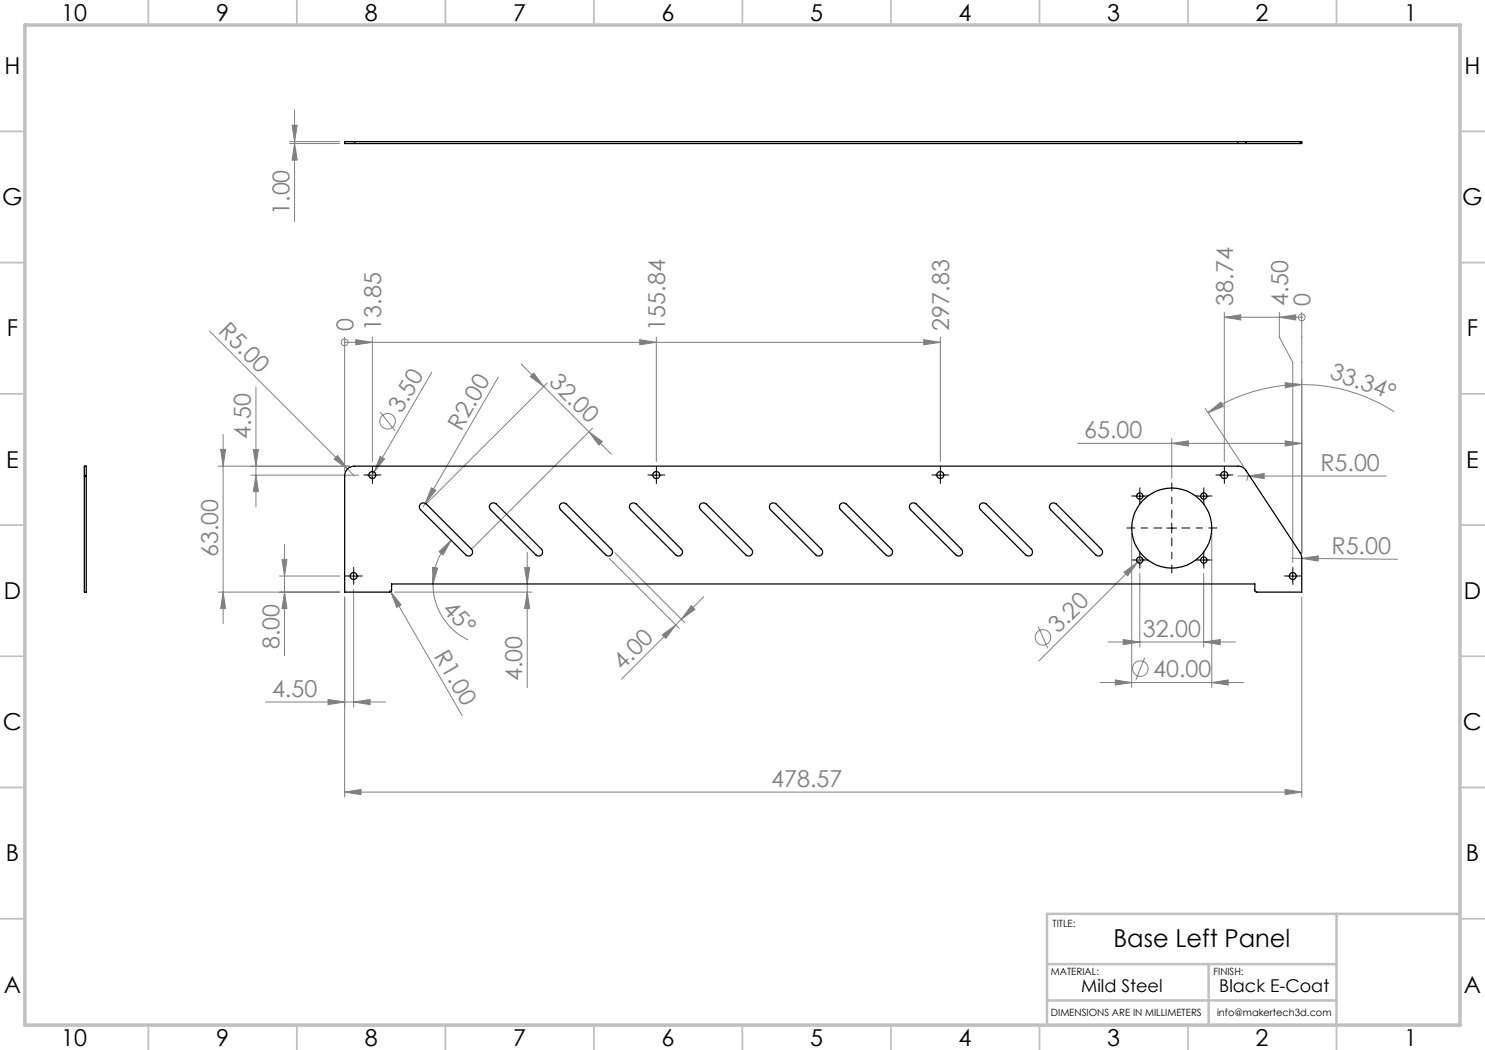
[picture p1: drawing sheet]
<svg xmlns="http://www.w3.org/2000/svg" width="297mm" height="210mm" viewBox="0 0 297 210" stroke-linecap="round" stroke-linejoin="round" font-family="sans-serif">
<g fill="none" stroke="#808080" stroke-width=".2">
<path d="M57.9 28.3h10M57.9 28.7h10M58.4 25h1l-.5 3.3zM58.9 28.7l.5 3.3h-1zM58.9 22v22.3M41.9 66.2l27.6 27.6M51.2 77.4v24M68.9 68.5h.1M68.9 67.4v26.8M68.9 68.5h119.2M71.2 67.9l3.3 .6-3.3 .5zM74.5 67.4v24.9"/>
<path d="M86.4 74.4l-11.6 20M99.7 75.4l-15 25.9M104.2 72.8l18.1 18M106 75.3l.8-.7 1.9 2.7zM109.5 76.6l-24.1 24M128 67.9l3.3 .6-3.3 .5zM131.3 67.4v24.9M184.7 67.9l3.4 .6-3.4 .5zM188.1 67.4v24.9M244.9 63.5h15.4M244.9 62.5v29.8M244.9 63.5l3.2-.5v1z"/>
<path d="M255.9 62.5v4.9l2.7 5.1v40M255.9 63.5l3.3-.5v1zM257 76.5l3.3 .4-3.2 .7zM260.3 76.9a34.1 34.1 0 0 0-18.7 5.6M260.3 76.9a34.3 34.3 0 0 1 18.5 5.4M260.3 63.5h.1M260.3 62.5v48.2M43.6 93.2h26.3M44.1 89.9h1l-.5 3.3zM44.6 86.9v37.9M50.2 95h21.6M50.7 89.9h1l-.5 3.3z"/>
<path d="M51.2 95l.5 3.3h-1zM66.8 91.8l.7-.7 2 2.7zM69.5 93.8l1.4 1.4M74.8 94.4l-.7 1.2M76 82.4l3 3.7M76 91.3l.9 .5-2.1 2.6zM86.3 97.6l.9 .5-2.1 2.6zM117.8 86.4l2.7 1.9-.7 .7zM118.5 85.6l-24.1 24.1M215.5 88.7h44.8M234.4 88.7l3.3-.5v1zM234.4 87.7v7.9"/>
<path d="M241.1 81.7l7.6 11.6M241.6 82.5l2.6-2.1 .5 .9zM247.5 95.2h29.7M249.5 95v.6l-.2 .5M249.5 95.2l3.3-.5v1zM257 88.2l3.3 .5-3.3 .5zM43.6 118.4h24.3M44.6 118.4l.5 3.3h-1zM55.9 115.2h12.1M56.4 111.9h1l-.5 3.3zM56.9 118.4l.5 3.3h-1zM56.9 108.9v22.2"/>
<path d="M68.9 119.4v40M70.7 117.9v23.5M77.9 118l.2 .3M78.1 118.3l2.1 2.7-.9 .5zM78.1 118.3l14.3 24.8M78.9 118.4h27.5M86.5 113.5l1 .1-.9 3.2zM86.6 116.8a12.4 12.4 0 0 0 7 11.2M87.8 110.3l2.4-2.3-1.6 3zM90.2 108a12.1 12.1 0 0 0-3.6 8.8M104.9 113.5h1l-.5 3.3zM105.4 118.4l.5 3.3h-1z"/>
<path d="M105.4 110.4v27.1M121.8 111.7l14.1 14M123 110.6l14 14M140.8 119.3l-4.5 4.6M224.8 114.4l2.7-1.9-2 2.7zM226.3 106.6v30.9M228 114.6v14.8M228.4 111.6l-20.7 20.6M240.7 114.6v14.8M242.4 106.6v30.9M258.3 111.6l2 .1M260.1 112.6h.1"/>
<path d="M260.3 119.4v40M260.3 111.7l19.2 .2M260.4 111.7l3.3-.5-.1 1zM65.6 139.9l3.3 .5-3.3 .5zM132.5 127l2.6-2-1.9 2.7zM136.3 123.9l-12 11.9M138.3 121.1l.7 .8-2.7 2zM207.6 125.3l2 4.4M220 136.5h28.7M221.6 128.4h25.5M223.1 136l3.2 .5-3.2 .5zM224.6 127.9l3.4 .5-3.4 .5z"/>
<path d="M229 131.5l-1.8 4.5M240.7 128.4l3.4-.5v1zM242.4 136.5l3.2-.5v1zM53.1 140.4h24M68.9 158.4l3.3-.5v1zM68.9 158.4h191.4M70.7 140.4l3.3-.5v1zM257 157.9l3.3 .5-3.3 .5z"/>
<circle cx="68.9" cy="68.5" r=".69"/>
<circle cx="260.3" cy="63.5" r=".68"/>
<circle cx="77.5" cy="84.2" r="1.57"/>
<circle cx="208.6" cy="127.5" r="1.55"/>
<circle cx="228.1" cy="133.7" r="1.55"/>
</g>
<g fill="none" stroke="#000" stroke-width=".2" stroke-dasharray="15.2 1.3 1.3 1.3">
<path d="M73.5 95h-.7M74.5 94v-.7M74.5 96v.7M75.5 95h.7M130.3 95h-.7M131.3 94v-.7M131.3 96v.7M132.3 95h.7M187.1 95h-.7M188.1 94v-.7M188.1 96v.7M189.1 95h.7"/>
<path d="M227 99.2h-.7M228 98.2v-.6M229 99.2h.6M239.8 99.2h-.7M240.8 98.2v-.6M241.8 99.2h.6M243.9 95h-.7M244.9 94v-.7M244.9 96v.7M245.9 95h.7M69.7 115.2h-.7M70.7 114.2v-.7"/>
<path d="M70.7 116.2v.7M71.7 115.2h.7M227 112h-.7M228 100.2v.6M228 111v-.6M228 113v.6M229 112h.6M239.8 112h-.7M240.8 100.2v.6M240.8 111v-.6M240.8 113v.6M241.8 112h.6"/>
<path d="M257.6 115.2h-.7M258.6 114.2v-.7M258.6 116.2v.7M259.6 115.2h.7"/>
</g>
<path d="M232.4 105.6h-7M234.4 103.6v-7M234.4 107.6v7M236.4 105.6h7" fill="none" stroke="#000" stroke-width=".2" stroke-dasharray="15.2 1.3 1.3 1.3" stroke-dashoffset="13.6"/>
<g fill="none" stroke="#000" stroke-width=".2">
<path d="M73.4 95h2.1M74.5 94v2M130.2 95h2.1M131.3 94v2M187 95h2.1M188.1 94v2M226.9 99.2h2.1M228 98.2v2M239.7 99.2h2.1M240.7 98.2v2M243.8 95h2.1M244.9 94v2"/>
<path d="M69.7 115.2h2M70.7 114.2v2M226.9 112h2.1M228 111v2M233.4 105.6h1.9M234.4 104.6v2M239.7 112h2.1M240.7 111v2M257.6 115.2h1.9M258.6 114.2v2"/>
</g>
<g fill="none" stroke="#c0c0c0" stroke-width=".35">
<path d="M29.7 0v5M59.4 0v5M89.1 0v5M118.8 0v5M148.5 0v5M178.2 0v5M207.9 0v5M237.6 0v5M267.3 0v5M0 26.3h5M292 26.3h5M0 52.5h5"/>
<path d="M292 52.5h5M0 78.8h5M292 78.8h5M0 105h5M5 105h.1M292 105h.1M292 105h5M0 131.3h5M292 131.3h5M0 157.5h5M292 157.5h5M0 183.8h5"/>
<path d="M292 183.8h5M29.7 205v5M59.4 205v5M89.1 205v5M118.8 205v5M148.5 205h.1M148.5 205v5M178.2 205v5M207.9 205v5M237.6 205v5M267.3 205v5"/>
</g>
<path d="M209.4 192.8h57.9M241.7 192.8v12.2M267.3 182.8v22.2M292 182.8h-82.6v22.2M209.4 200.1h57.9" fill="none" stroke="#c0c0c0" stroke-width=".5"/>
<path d="M5 5h287v200h-287z" fill="none" stroke="#c0c0c0" stroke-width=".7"/>
<g fill="#808080">
<path d="M66.8 91.8l.7-.7 2 2.7z"/>
<path d="M249.5 95.2l3.3-.5v1z"/>
<path d="M224.8 114.4l2.7-1.9-2 2.7z"/>
<path d="M86.3 97.6l.9 .5-2.1 2.6z"/>
<path d="M76 91.3l.9 .5-2.1 2.6z"/>
<path d="M78.1 118.3l2.1 2.7-.9 .5z"/>
<path d="M260.3 111.7l3.4-.5-.1 1z"/>
<path d="M71.2 67.9l3.3 .6-3.3 .5zM128 67.9l3.3 .6-3.3 .5zM184.7 67.9l3.4 .6-3.4 .5z"/>
<path d="M255.9 63.5l3.3-.5v1zM244.9 63.5l3.2-.5v1z"/>
<path d="M257 76.5l3.3 .4-3.2 .7zM241.6 82.5l2.6-2.1 .5 .9z"/>
<path d="M70.7 140.4l3.3-.5v1zM65.6 139.9l3.3 .5-3.3 .5zM257 88.2l3.3 .5-3.3 .5zM234.4 88.7l3.3-.5v1zM240.7 128.4l3.4-.5v1zM224.6 127.9l3.4 .5-3.4 .5z"/>
<path d="M68.9 158.4l3.3-.5v1zM257 157.9l3.3 .5-3.3 .5zM223.1 136l3.2 .5-3.2 .5zM242.4 136.5l3.2-.5v1z"/>
<path d="M138.3 121.1l.7 .8-2.7 2zM132.5 127l2.6-2-1.9 2.7z"/>
<path d="M105.4 118.4l.5 3.3h-1zM104.9 113.5h1l-.5 3.3zM51.2 95l.5 3.3h-1zM50.7 89.9h1l-.5 3.3z"/>
<path d="M56.4 111.9h1l-.5 3.3zM56.9 118.4l.5 3.3h-1zM44.1 89.9h1l-.5 3.3zM44.6 118.4l.5 3.3h-1zM58.4 25h1l-.5 3.3zM58.9 28.7l.5 3.3h-1z"/>
<path d="M87.8 110.3l2.4-2.3-1.6 3zM86.5 113.5l1 .1-.9 3.2z"/>
<path d="M106 75.3l.8-.7 1.9 2.7zM117.8 86.4l2.7 1.9-.7 .7z"/>
</g>
<g fill="none" stroke="#000" stroke-width=".25">
<path d="M70.9 28.3h-2v.4h2M70.9 28.3v.4M70.9 28.3h176.6M70.9 28.7h176.6M247.5 28.3h1.7M247.5 28.7h1.7M247.5 28.3v.4M249.2 28.3h10.8M249.2 28.7h10.8M249.2 28.3v.4M260 28.3h.3v.4h-.3M260 28.3v.4"/>
<path d="M16.9 95.2v-2h.4v2M16.9 95.2v23.2h.4v-23.2M16.9 95.2h.4M69.5 93.8l.7-.4 .7-.2h176.6a1.82 1.82 0 0 1 1.7 .9l11 16.7 .1 .7v6.9h-9l-.3-.2v-1.4h-172.7v1.3l-.3 .3h-9.1v-23.2a1.91 1.91 0 0 1 .6-1.4zM84.1 100.8a.86 .86 0 0 1 1.1 0l9.1 9a.8 .8 0 0 1 0 1.2 .8 .8 0 0 1-1.1 0l-9.1-9.1a.81 .81 0 0 1 0-1.1zM98.1 100.8a.86 .86 0 0 1 1.1 0l9.1 9a.8 .8 0 0 1 0 1.2 .8 .8 0 0 1-1.1 0l-9.1-9.1a.81 .81 0 0 1 0-1.1zM112.1 100.8a.86 .86 0 0 1 1.1 0l9.1 9a.8 .8 0 0 1 0 1.2 .8 .8 0 0 1-1.2 0l-9-9.1a.81 .81 0 0 1 0-1.1zM126.1 100.8a.86 .86 0 0 1 1.1 0l9.1 9a.8 .8 0 0 1 0 1.2 .8 .8 0 0 1-1.2 0l-9-9.1a.81 .81 0 0 1 0-1.1zM140.1 100.8a.86 .86 0 0 1 1.2 0l9 9a.8 .8 0 0 1 0 1.2 .8 .8 0 0 1-1.1 0l-9.1-9.1a.81 .81 0 0 1 0-1.1zM154.1 100.8a.86 .86 0 0 1 1.1 0l9.1 9a.8 .8 0 0 1 0 1.2 .8 .8 0 0 1-1.1 0l-9.1-9.1a.91 .91 0 0 1 0-1.1zM168.1 100.8a.86 .86 0 0 1 1.1 0l9.1 9a.8 .8 0 0 1 0 1.2 .8 .8 0 0 1-1.1 0l-9.1-9.1a.91 .91 0 0 1 0-1.1zM182.1 100.8a.86 .86 0 0 1 1.1 0l9.1 9a.8 .8 0 0 1 0 1.2 .8 .8 0 0 1-1.1 0l-9.1-9.1a.81 .81 0 0 1 0-1.1z"/>
<path d="M196.1 100.8a.86 .86 0 0 1 1.1 0l9.1 9a.81 .81 0 0 1 0 1.2 .81 .81 0 0 1-1.2 0l-9-9.1a.81 .81 0 0 1 0-1.1zM210.1 100.8a.86 .86 0 0 1 1.1 0l9.1 9a.8 .8 0 0 1 0 1.2 .8 .8 0 0 1-1.2 0l-9-9.1a.81 .81 0 0 1 0-1.1z"/>
<circle cx="74.5" cy="95" r=".71"/>
<circle cx="131.3" cy="95" r=".71"/>
<circle cx="188.1" cy="95" r=".71"/>
<circle cx="228" cy="99.2" r=".63"/>
<circle cx="240.8" cy="99.2" r=".64"/>
<circle cx="244.9" cy="95" r=".71"/>
<circle cx="70.7" cy="115.2" r=".7"/>
<circle cx="228" cy="112" r=".63"/>
<circle cx="234.4" cy="105.6" r="8"/>
<circle cx="240.8" cy="112" r=".64"/>
<circle cx="258.6" cy="115.2" r=".7"/>
</g>
<text font-size="4.9" x="222.7" y="189.4">Base Left Panel</text>
<g font-size="4.7">
<text x="12.2" y="4.2">10</text>
<text x="43.2" y="4.2">9</text>
<text x="72.9" y="4.2">8</text>
<text x="102.6" y="4.2">7</text>
<text x="132.3" y="4.2">6</text>
<text x="162" y="4.2">5</text>
<text x="191.7" y="4.2">4</text>
<text x="221.4" y="4.2">3</text>
<text x="251.1" y="4.2">2</text>
<text x="280.8" y="4.2">1</text>
<text x=".9" y="14.8">H</text>
<text x="292.9" y="14.8">H</text>
<text x=".5" y="41">G</text>
<text x="292.4" y="41">G</text>
<text x="1.4" y="67.3">F</text>
<text x="293.4" y="67.3">F</text>
<text x="1.2" y="93.5">E</text>
<text x="293.2" y="93.5">E</text>
<text x=".8" y="119.8">D</text>
<text x="292.8" y="119.8">D</text>
<text x=".6" y="146">C</text>
<text x="292.6" y="146">C</text>
<text x="1.2" y="172.3">B</text>
<text x="293.2" y="172.3">B</text>
<text x=".8" y="198.5">A</text>
<text x="292.8" y="198.5">A</text>
<text x="12.2" y="209.2">10</text>
<text x="43.2" y="209.2">9</text>
<text x="72.9" y="209.2">8</text>
<text x="102.6" y="209.2">7</text>
<text x="132.3" y="209.2">6</text>
<text x="162" y="209.2">5</text>
<text x="191.7" y="209.2">4</text>
<text x="221.4" y="209.2">3</text>
<text x="251.1" y="209.2">2</text>
<text x="280.8" y="209.2">1</text>
</g>
<g font-size="4.7" fill="#808080">
<text x="57.9" y="43" transform="rotate(-90 57.9 43)">1.00</text>
<text x="246.6" y="61.1" transform="rotate(-90 246.6 61.1)">38.74</text>
<text x="257.6" y="61.1" transform="rotate(-90 257.6 61.1)">4.50</text>
<text x="262.1" y="61.1" transform="rotate(-90 262.1 61.1)">0</text>
<text x="43.5" y="66.4" transform="rotate(45 43.5 66.4)">R5.00</text>
<text x="70.7" y="66.1" transform="rotate(-90 70.7 66.1)">0</text>
<text x="76.2" y="66.1" transform="rotate(-90 76.2 66.1)">13.85</text>
<text x="133" y="66.1" transform="rotate(-90 133 66.1)">155.84</text>
<text x="189.8" y="66.1" transform="rotate(-90 189.8 66.1)">297.83</text>
<text x="109.6" y="76.7" transform="rotate(45 109.6 76.7)">32.00</text>
<text x="265.7" y="75.6" transform="rotate(20 265.7 75.6)">33.34°</text>
<text x="80.3" y="82.9" transform="rotate(-60 80.3 82.9)">3.50</text>
<text x="50.2" y="87.7" transform="rotate(-90 50.2 87.7)">4.50</text>
<text x="92.2" y="86.3" transform="rotate(-60 92.2 86.3)">R2.00</text>
<text x="216.8" y="87.7">65.00</text>
<text x="264.1" y="94.2">R5.00</text>
<text x="43.6" y="111.4" transform="rotate(-90 43.6 111.4)">63.00</text>
<text x="266.3" y="110.8" transform="rotate(1 266.3 110.8)">R5.00</text>
<text x="88.3" y="122" transform="rotate(47 88.3 122)">45°</text>
<text x="55.9" y="129.8" transform="rotate(-90 55.9 129.8)">8.00</text>
<text x="86.7" y="131.2" transform="rotate(60 86.7 131.2)">R1.00</text>
<text x="211.6" y="126.9" transform="rotate(-45 211.6 126.9)">3.20</text>
<text x="228.5" y="127.4">32.00</text>
<text x="104.4" y="136.2" transform="rotate(-90 104.4 136.2)">4.00</text>
<text x="124.5" y="134.2" transform="rotate(-45 124.5 134.2)">4.00</text>
<text x="230.7" y="135.4">40.00</text>
<text x="54.4" y="139.4">4.50</text>
<text x="154.3" y="157.4">478.57</text>
</g>
<g font-size="3.5">
<text x="216.2" y="198.3">Mild Steel</text>
<text x="243.9" y="198.3">Black E-Coat</text>
</g>
<g font-size="2">
<text x="210.5" y="185.4">TITLE:</text>
<text x="210.2" y="195">MATERIAL:</text>
<text x="242.7" y="195">FINISH:</text>
<text x="210.2" y="203.2">DIMENSIONS ARE IN MILLIMETERS</text>
<text x="243.4" y="203.2">info@makertech3d.com</text>
</g>
</svg>
